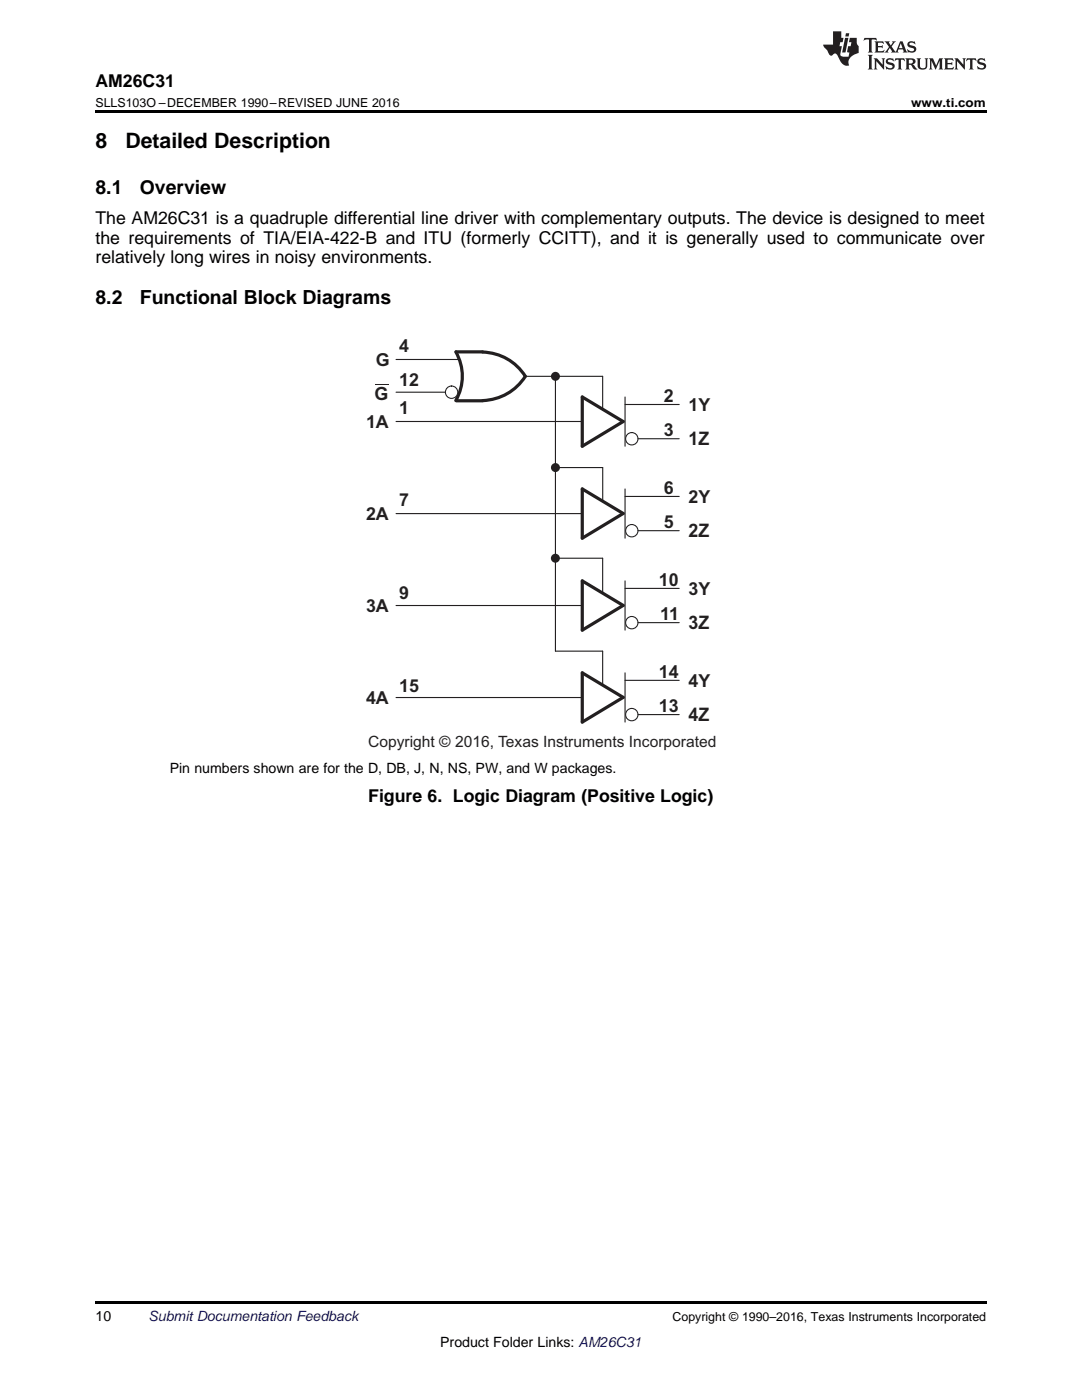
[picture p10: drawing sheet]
<svg xmlns="http://www.w3.org/2000/svg" width="216mm" height="279mm" viewBox="0 0 216 279" stroke-linecap="round" stroke-linejoin="round" font-family="sans-serif">
<path d="M19 259.7h177.8v.5h-177.8z" fill="#000"/>
<path d="M74.7 76.8h2.8" fill="none" stroke="#231f20" stroke-width=".2"/>
<path d="M91 70.2a9.7 9.7 0 0 1 0 9.7M91 70.2l5.3 .1a10.4 10.4 0 0 1 8.5 4.8M104.8 75.1a10.5 10.5 0 0 1-8.5 4.9h-5.3" fill="none" stroke="#231f20" stroke-width=".64"/>
<circle cx="90.1" cy="78.3" r="1.24" fill="#fff"/>
<circle cx="90.1" cy="78.3" r="1.24" fill="none" stroke="#231f20" stroke-width=".21"/>
<path d="M116.2 115.9l8.1 4.9-8.1 5z" fill="none" stroke="#231f20" stroke-width=".64"/>
<path d="M124.7 115.9v9.9M124.7 117.4h10.8" fill="none" stroke="#231f20" stroke-width=".22"/>
<circle cx="126.1" cy="124.3" r="1.24" fill="#fff"/>
<circle cx="126.1" cy="124.3" r="1.24" fill="none" stroke="#231f20" stroke-width=".21"/>
<path d="M124.7 79.2v9.9M124.7 80.7h10.8M127.3 124.3h8.2" fill="none" stroke="#231f20" stroke-width=".22"/>
<path d="M116.2 79.2l8.1 4.9-8.1 5z" fill="none" stroke="#231f20" stroke-width=".64"/>
<circle cx="126.1" cy="87.6" r="1.24" fill="#fff"/>
<circle cx="126.1" cy="87.6" r="1.24" fill="none" stroke="#231f20" stroke-width=".21"/>
<path d="M127.3 87.6h8.2M124.7 134.3v9.8M124.7 135.8h10.8" fill="none" stroke="#231f20" stroke-width=".22"/>
<path d="M116.2 134.3l8.1 4.9-8.1 4.9z" fill="none" stroke="#231f20" stroke-width=".64"/>
<circle cx="126.1" cy="142.6" r="1.24" fill="#fff"/>
<circle cx="126.1" cy="142.6" r="1.24" fill="none" stroke="#231f20" stroke-width=".21"/>
<path d="M124.7 97.6v9.8M124.7 99.1h10.8M127.3 142.6h8.2" fill="none" stroke="#231f20" stroke-width=".22"/>
<path d="M116.2 97.6l8.1 4.9-8.1 4.9z" fill="none" stroke="#231f20" stroke-width=".64"/>
<circle cx="126.1" cy="105.9" r="1.24" fill="#fff"/>
<circle cx="126.1" cy="105.9" r="1.24" fill="none" stroke="#231f20" stroke-width=".21"/>
<path d="M110.8 75.1v54.8M127.3 105.9h8.2" fill="none" stroke="#231f20" stroke-width=".22"/>
<circle cx="110.8" cy="75.1" r=".9" fill="#231f20"/>
<path d="M110.8 93.3h9.5v6.7" fill="none" stroke="#231f20" stroke-width=".22"/>
<circle cx="110.8" cy="93.3" r=".9" fill="#231f20"/>
<path d="M79 78.3h9.9M79 71.7h12.7M104.8 75.1h15.5v6.7M79 84.1h37.2M79 102.5h37.2M110.8 111.4h9.5v6.7M79 139.2h37.2M79 120.8h37.2" fill="none" stroke="#231f20" stroke-width=".22"/>
<circle cx="110.8" cy="111.4" r=".9" fill="#231f20"/>
<path d="M110.8 129.9h9.5v6.8" fill="none" stroke="#231f20" stroke-width=".22"/>
<path d="M19 22h177.8v.5h-177.8z" fill="#000"/>
<g fill="#231f20">
<path d="M172.5 7.6l-.1 .5 .4-.2h.6v.1v2.1l-.2 .4h.9l-.2-.4v-2.1l.1-.1h.5l.5 .2-.2-.5zM174.5 8.3l.2 .3v1.5l-.2 .4h1.8l.2-.6a1.04 1.04 0 0 1-1.3 .2v-.7h.6l.3 .2v-.6l-.3 .2h-.6v-.6l.8-.1 .4 .3-.2-.5zM176.5 8.3l.9 1.1-.9 1.1h.8l-.2-.2 .4-.7 .5 .7-.2 .2h1.5l-.2-.2 .2-.4h.9l.1 .4-.2 .2h1l-.3-.3-.7-1.9h-.5l-.9 2-.8-1 .9-1h-.8l.1 .3-.4 .5-.3-.6 .1-.2zM179.7 8.6l.4 1h-.7zM181.3 8.4a.63 .63 0 0 0-.2 .7 .63 .63 0 0 0 .6 .4l.6 .2 .1 .2a.75 .75 0 0 1-.7 .4 .75 .75 0 0 1-.6-.5l.1 .7 .1-.1a1.11 1.11 0 0 0 1.5-.6 1.13 1.13 0 0 0-1.2-.8l-.1-.4a1.04 1.04 0 0 1 1.2 .2l-.2-.5-.2 .1-.4-.2zM173.2 10.9l.2 .4v2.2l-.2 .4h1l-.3-.4v-2.2l.3-.4zM174.3 11.6l.3 .4v1.5l-.3 .4h.8l-.2-.4v-1.3l1.5 1.7v-1.9l.2-.4h-.7l.2 .4v.9l-1.1-1.3zM177 11.8a.62 .62 0 0 0-.2 .7 .62 .62 0 0 0 .6 .4l.6 .1 .1 .3a.76 .76 0 0 1-.7 .3 .76 .76 0 0 1-.7-.4l.2 .7 .1-.1a1.11 1.11 0 0 0 1.5-.6 1.13 1.13 0 0 0-1.2-.8l-.1-.4a1.04 1.04 0 0 1 1.2 .2l-.2-.6-.2 .1-.5-.1zM178.7 11.6l-.2 .6a.61 .61 0 0 1 .8-.3v1.6l-.2 .4h.9l-.2-.4v-1.6a.63 .63 0 0 1 .7 .3l-.1-.6zM180.6 11.6l.3 .4v1.5l-.3 .4h1l-.2-.2-.1-.8 .6 .2a.76 .76 0 0 0 1.2 .7l-1-1a.58 .58 0 0 0 .6-.5 .58 .58 0 0 0-.5-.6zM181.4 11.9h.1a.45 .45 0 0 1 .5 .1 .45 .45 0 0 1 .1 .5l-.8 .2zM182.9 11.6l.2 .2a2.17 2.17 0 0 0 .3 1.9 .99 .99 0 0 0 1.6-.6v-1.1l.2-.4h-.7l.2 .2a1.92 1.92 0 0 1-.2 1.8 .6 .6 0 0 1-.9-.5v-1.1l.2-.4zM185.4 11.6l.2 .4v1.5l-.2 .4h.7l-.2-.4v-1.4l.8 1.8 .8-1.8v1.4l-.2 .4h.9l-.2-.4v-1.5l.2-.4h-.8l-.6 1.5-.6-1.5zM188.4 11.6l.2 .4v1.5l-.2 .4h1.8l.1-.6a1.04 1.04 0 0 1-1.2 .1v-.6h.5l.4 .2v-.6l-.4 .2h-.5v-.7h.8l.3 .3-.1-.6zM190.5 11.6l.2 .4v1.5l-.2 .4h.7l-.2-.4v-1.3l1.5 1.7v-1.9l.2-.4h-.7l.2 .4v.9l-1.1-1.3zM192.9 11.6l-.1 .6a.61 .61 0 0 1 .7-.3l.1 1.6-.3 .4h1l-.3-.4 .1-1.6a.63 .63 0 0 1 .7 .3l-.1-.6zM195.2 11.8a.62 .62 0 0 0-.2 .7 .62 .62 0 0 0 .6 .4l.6 .1 .1 .3a.76 .76 0 0 1-.7 .3 .76 .76 0 0 1-.6-.4l.1 .7 .1-.1a1.11 1.11 0 0 0 1.6-.6 1.13 1.13 0 0 0-1.3-.8l-.1-.4a1.04 1.04 0 0 1 1.2 .2l-.1-.6-.2 .1-.5-.1z"/>
<path d="M166.2 6.3v2.6h-1.9v.4l.8 .9a.91 .91 0 0 0 1 .8 .56 .56 0 0 1 .5-.3 .56 .56 0 0 1 .5 .3l.4 .8a1.53 1.53 0 0 0 1.9 1.2 1.54 1.54 0 0 1 1-2.1l.9-.3v-1.4a1.52 1.52 0 0 1-.4-1.6h-1.3l-.2 .8h.5l-.2 .8h-.5l-.1 1v.2l.4 .1-.2 .8a1.93 1.93 0 0 1-1.6-.3l.3-1.8h-.5l.2-.8h.4l.2-.8h-.4v-1.3zM168.6 7.6l-.6 2.9h.7l.6-2.9zM168.8 6.6l-.1 .7h.6l.2-.7z"/>
</g>
<g font-size="4.2">
<text x="19" y="29.6">8</text>
<text x="25" y="29.6">Detailed Description</text>
</g>
<g font-size="3.9">
<text x="19" y="38.8">8.1</text>
<text x="27.9" y="38.8">Overview</text>
<text x="19" y="60.6">8.2</text>
<text x="27.9" y="60.6">Functional Block Diagrams</text>
</g>
<g font-size="3.7" fill="#231f20">
<text x="137.4" y="88.9">1Z</text>
<text x="137.4" y="107.2">2Z</text>
<text x="137.4" y="125.6">3Z</text>
<text x="137.4" y="143.9">4Z</text>
</g>
<g font-size="3.6" fill="#231f20">
<text x="79.7" y="70.2">4</text>
<text x="75" y="73">G</text>
<text x="79.7" y="77.1">12</text>
<text x="74.7" y="79.8">G</text>
<text x="79.7" y="82.6">1</text>
<text x="132.5" y="80.2">2</text>
<text x="137.4" y="82">1Y</text>
<text x="73" y="85.4">1A</text>
<text x="132.5" y="87">3</text>
<text x="79.7" y="101.1">7</text>
<text x="132.5" y="98.5">6</text>
<text x="137.4" y="100.3">2Y</text>
<text x="73" y="103.7">2A</text>
<text x="132.5" y="105.4">5</text>
<text x="79.7" y="119.5">9</text>
<text x="131.5" y="116.9">10</text>
<text x="137.4" y="118.7">3Y</text>
<text x="73" y="122.1">3A</text>
<text x="131.7" y="123.7">11</text>
<text x="131.5" y="135.2">14</text>
<text x="137.4" y="137">4Y</text>
<text x="73" y="140.5">4A</text>
<text x="79.7" y="138.1">15</text>
<text x="131.5" y="142.1">13</text>
</g>
<g font-size="3.5">
<text x="19" y="17.3">AM26C31</text>
<text x="19" y="44.8">The AM26C31 is a quadruple differential line driver with complementary outputs. The device is designed to meet</text>
<text x="19" y="48.6">the requirements of TIA/EIA-422-B and ITU (formerly CCITT), and it is generally used to communicate over</text>
<text x="19" y="52.5">relatively long wires in noisy environments.</text>
<text x="73.5" y="160.1">Figure 6. Logic Diagram (Positive Logic)</text>
</g>
<text font-size="3.1" fill="#231f20" x="73.5" y="149">Copyright © 2016, Texas Instruments Incorporated</text>
<g font-size="2.8">
<text x="33.9" y="154.3">Pin numbers shown are for the D, DB, J, N, NS, PW, and W packages.</text>
<text x="19" y="263.6">10</text>
<text x="87.8" y="268.9">Product Folder Links: AM26C31</text>
</g>
<text font-size="2.8" fill="#0000c8" x="29.6" y="263.6">Submit Documentation Feedback</text>
<g font-size="2.5">
<text x="19" y="21.4">SLLS103O –DECEMBER 1990–REVISED JUNE 2016</text>
<text x="181.8" y="21.4">www.ti.com</text>
<text x="134.2" y="263.6">Copyright © 1990–2016, Texas Instruments Incorporated</text>
</g>
</svg>
